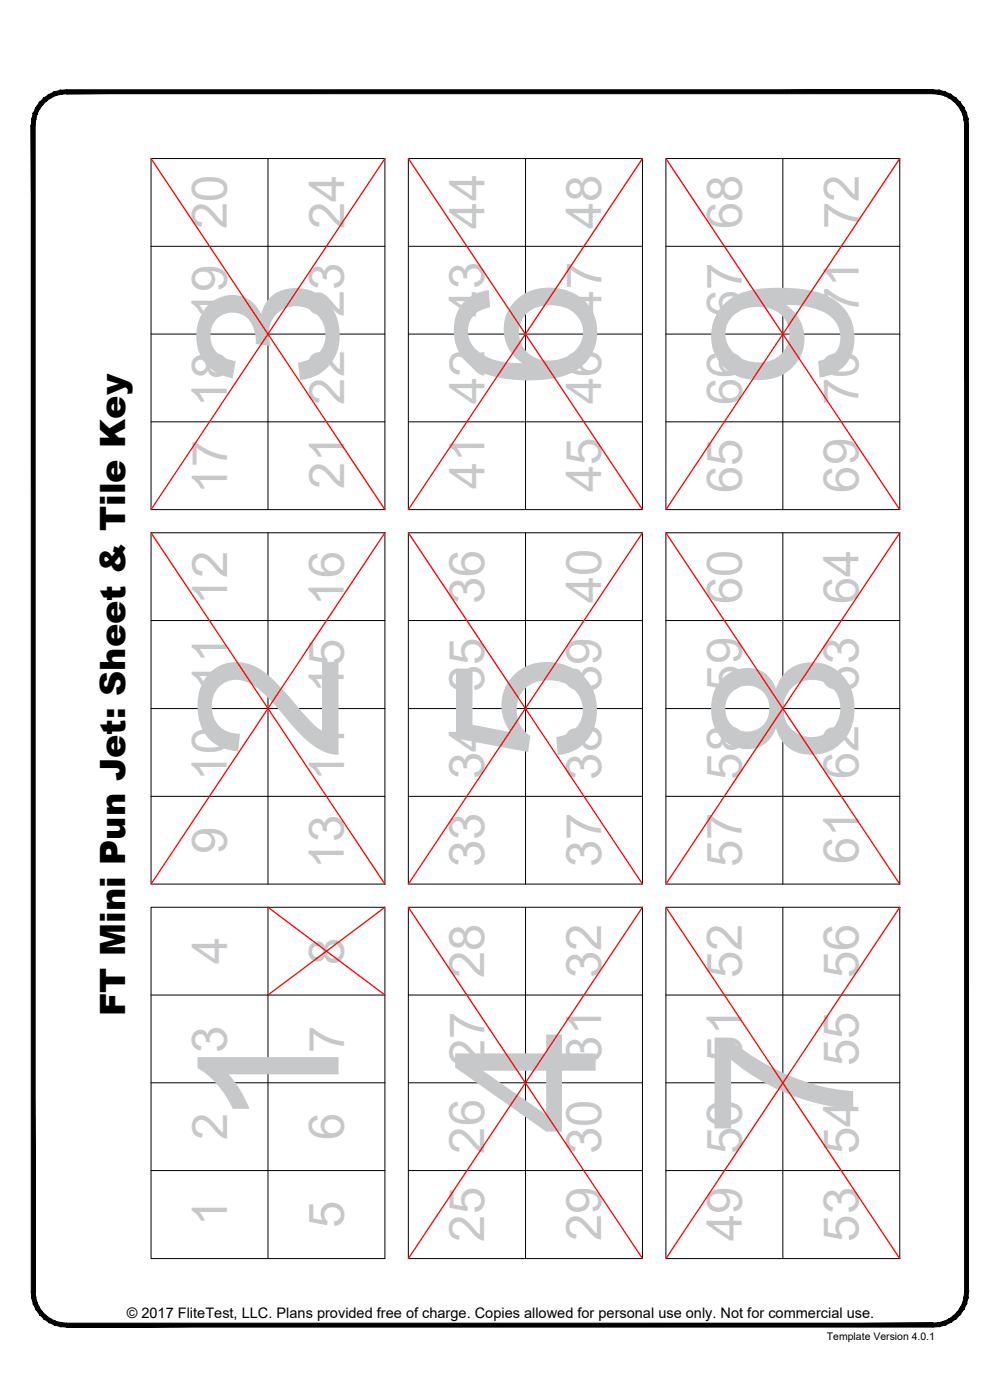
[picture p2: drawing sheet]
<svg xmlns="http://www.w3.org/2000/svg" width="190mm" height="267mm" viewBox="0 0 190 267" stroke-linecap="round" stroke-linejoin="round" font-family="sans-serif">
<!-- layer: 22 TILED -->
<g fill="none" stroke="#000" stroke-width=".19">
<path d="M28.8 30.2h44.5v66.9h-44.5zM51 30.2v66.9M77.8 30.2h44.6v66.9h-44.6zM100.1 30.2v66.9M126.9 30.2h44.5v66.9h-44.5zM149.1 30.2v66.9M28.8 46.9h44.5M77.8 46.9h44.6M126.9 46.9h44.5M28.8 63.6h44.5M77.8 63.6h44.6M126.9 63.6h44.5"/>
<path d="M28.8 80.4h44.5M77.8 80.4h44.6M126.9 80.4h44.5M28.8 101.5h44.5v66.9h-44.5zM28.8 118.2h44.5M51 101.5v66.9M77.8 101.5h44.6v66.9h-44.6zM77.8 118.2h44.6M100.1 101.5v66.9M126.9 101.5h44.5v66.9h-44.5zM126.9 118.2h44.5M149.1 101.5v66.9"/>
<path d="M28.8 135h44.5M77.8 135h44.6M126.9 135h44.5M28.8 151.7h44.5M77.8 151.7h44.6M126.9 151.7h44.5M28.8 172.8h44.5v67h-44.5zM51 172.8v67M77.8 172.8h44.6v67h-44.6zM100.1 172.8v67M126.9 172.8h44.5v67h-44.5zM149.1 172.8v67"/>
<path d="M28.8 189.6h44.5M77.8 189.6h44.6M126.9 189.6h44.5M28.8 206.3h44.5M77.8 206.3h44.6M126.9 206.3h44.5M28.8 223h44.5M77.8 223h44.6M126.9 223h44.5"/>
</g>
<g fill="#000" stroke="#000" stroke-width=".19">
<path d="M11.5 17.2l1.2-.1v.8zM11.5 17.2l.2 .7h1zM10.4 17.5l1.1-.3 .2 .7zM10.4 17.5l.2 .7 1.1-.3zM9.3 18l1.1-.5 .2 .7zM9.3 18l.4 .6 .9-.4zM8.3 18.7l1-.7 .4 .6zM8.3 18.7l.5 .5 .9-.6zM8.3 18.7l.5 .5-1.3 .3zM7.5 19.5l.6 .5 .7-.8zM7.5 19.5l.6 .5-1.3 .5zM6.8 20.5l.7 .3 .6-.8zM6.8 20.5l.7 .3-1.1 .7zM6.4 21.5l.6 .3 .5-1zM6.4 21.5l.6 .3-.9 .9zM6.1 22.7l.7 .1 .2-1zM6.1 22.7l.7 .1-.8 1.1zM6.8 22.8l-.8 1.1h.7z"/>
<path d="M12.7 17.9h165.1v-.8zM12.7 17.1h165.1l-165.1 .8z"/>
<path d="M6 23.9l.7 222.2v-222.2zM6 23.9l.7 222.2h-.7z"/>
<path d="M184.4 22.7l.1 1.2h-.7zM183.7 22.8l.1 1.1 .6-1.2zM184.1 21.5l.3 1.2-.7 .1zM183.4 21.8l.3 1 .4-1.3zM183.6 20.5l.5 1-.7 .3zM183 20.8l.4 1 .2-1.3zM182.9 19.5l.7 1-.6 .3zM182.4 20l.6 .8-.1-1.3zM182.1 18.7l.8 .8-.5 .5zM182.1 18.7l-.5 .5 .8 .8zM181.1 18l1 .7-.5 .5zM181.1 18l-.3 .6 .8 .6zM180.1 17.5l1 .5-.3 .6zM180.1 17.5l-.3 .7 1 .4zM178.9 17.2l1.2 .3-.3 .7zM178.9 17.2l-.1 .7 1 .3zM177.8 17.1l1.1 .1-.1 .7zM177.8 17.1v.8h1z"/>
<path d="M6 246.1h.7l-.6 1.2zM6.7 246.1l-.6 1.2 .7-.2zM6.1 247.3l.7-.2-.4 1.3zM6.8 247.1l-.4 1.3 .6-.3zM6.4 248.4l.6-.3-.2 1.3zM7 248.1l-.2 1.3 .7-.3zM6.8 249.4l.7-.3v1.3zM7.5 249.1v1.3l.6-.5zM7.5 250.4l.6-.5 .2 1.3zM8.1 249.9l.2 1.3 .5-.5zM8.8 250.7l.5 1.2-1-.7zM8.8 250.7l.5 1.2 .4-.6zM9.7 251.3l.7 1.1-1.1-.5zM9.7 251.3l.7 1.1 .2-.7zM10.6 251.7l.9 1-1.1-.3zM10.6 251.7l.9 1 .2-.7zM11.7 252l1 .8-1.2-.1zM11.7 252l1 .8v-.7z"/>
<path d="M12.7 252.1v.7l165.1-.7zM12.7 252.8l165.1-.7v.7z"/>
<path d="M177.8 252.1l1.1 .6-1.1 .1zM177.8 252.1l1.1 .6-.1-.7zM178.8 252l1.3 .4-1.2 .3zM178.8 252l1.3 .4-.3-.7zM179.8 251.7l1.3 .2-1 .5zM179.8 251.7l1.3 .2-.3-.6zM180.8 251.3l1.3-.1-1 .7zM180.8 251.3l1.3-.1-.5-.5zM181.6 250.7l1.3-.3-.8 .8zM181.6 250.7l1.3-.3-.5-.5zM182.4 249.9l1.2-.5-.7 1zM183 249.1l-.6 .8 1.2-.5zM183 249.1l1.1-.7-.5 1zM183.4 248.1l-.4 1 1.1-.7zM183.4 248.1l1-.8-.3 1.1zM183.7 247.1l-.3 1 1-.8zM184.5 246.1l-.1 1.2-.7-.2zM183.8 246.1l-.1 1 .8-1z"/>
<path d="M183.8 23.9v222.2h.7zM183.8 23.9h.7v222.2z"/>
</g>
<g fill="none" stroke="#f00" stroke-width=".25">
<path d="M28.8 30.2l44.5 66.9M73.3 30.2l-44.5 66.9M77.8 30.2l44.6 66.9M122.4 30.2l-44.6 66.9M126.9 30.2l44.5 66.9M171.4 30.2l-44.5 66.9M28.8 101.5l44.5 66.9M73.3 101.5l-44.5 66.9M77.8 101.5l44.6 66.9M122.4 101.5l-44.6 66.9M126.9 101.5l44.5 66.9M171.4 101.5l-44.5 66.9"/>
<path d="M51 172.8l22.3 16.8M73.3 172.8l-22.3 16.8M77.8 172.8l44.6 67M122.4 172.8l-44.6 67M126.9 172.8l44.5 67M171.4 172.8l-44.5 67"/>
</g>
<g font-size="37.4" fill="#c7c8ca">
<text x="64.2" y="74" transform="rotate(-90 64.2 74)">3</text>
<text x="113.3" y="73.9" transform="rotate(-90 113.3 73.9)">6</text>
<text x="162.3" y="74" transform="rotate(-90 162.3 74)">9</text>
<text x="64.5" y="144.9" transform="rotate(-90 64.5 144.9)">2</text>
<text x="113.3" y="145.4" transform="rotate(-90 113.3 145.4)">5</text>
<text x="162.3" y="145.3" transform="rotate(-90 162.3 145.3)">8</text>
<text x="64.5" y="215.3" transform="rotate(-90 64.5 215.3)">1</text>
<text x="113.5" y="216" transform="rotate(-90 113.5 216)">4</text>
<text x="162.5" y="216.7" transform="rotate(-90 162.5 216.7)">7</text>
</g>
<g font-size="9.3" fill="#c7c8ca">
<text x="43.2" y="43.6" transform="rotate(-90 43.2 43.6)">20</text>
<text x="65.5" y="43.6" transform="rotate(-90 65.5 43.6)">24</text>
<text x="92.3" y="43.5" transform="rotate(-90 92.3 43.5)">44</text>
<text x="114.6" y="43.6" transform="rotate(-90 114.6 43.6)">48</text>
<text x="141.3" y="43.7" transform="rotate(-90 141.3 43.7)">68</text>
<text x="163.6" y="43.7" transform="rotate(-90 163.6 43.7)">72</text>
<text x="163.6" y="59.8" transform="rotate(-90 163.6 59.8)">71</text>
<text x="43.2" y="60.8" transform="rotate(-90 43.2 60.8)">19</text>
<text x="65.5" y="60.4" transform="rotate(-90 65.5 60.4)">23</text>
<text x="92.2" y="60.3" transform="rotate(-90 92.2 60.3)">43</text>
<text x="114.6" y="60.3" transform="rotate(-90 114.6 60.3)">47</text>
<text x="141.3" y="60.4" transform="rotate(-90 141.3 60.4)">67</text>
<text x="43.2" y="77.5" transform="rotate(-90 43.2 77.5)">18</text>
<text x="65.5" y="77.1" transform="rotate(-90 65.5 77.1)">22</text>
<text x="92.3" y="77" transform="rotate(-90 92.3 77)">42</text>
<text x="114.6" y="77" transform="rotate(-90 114.6 77)">46</text>
<text x="141.3" y="77.1" transform="rotate(-90 141.3 77.1)">66</text>
<text x="163.6" y="77.2" transform="rotate(-90 163.6 77.2)">70</text>
<text x="43.3" y="94.2" transform="rotate(-90 43.3 94.2)">17</text>
<text x="65.5" y="93.2" transform="rotate(-90 65.5 93.2)">21</text>
<text x="92.3" y="93.1" transform="rotate(-90 92.3 93.1)">41</text>
<text x="114.5" y="93.8" transform="rotate(-90 114.5 93.8)">45</text>
<text x="141.3" y="93.9" transform="rotate(-90 141.3 93.9)">65</text>
<text x="163.6" y="93.9" transform="rotate(-90 163.6 93.9)">69</text>
<text x="43.3" y="115.3" transform="rotate(-90 43.3 115.3)">12</text>
<text x="65.5" y="115.4" transform="rotate(-90 65.5 115.4)">16</text>
<text x="92.2" y="115" transform="rotate(-90 92.2 115)">36</text>
<text x="114.6" y="114.9" transform="rotate(-90 114.6 114.9)">40</text>
<text x="141.3" y="115" transform="rotate(-90 141.3 115)">60</text>
<text x="163.6" y="115" transform="rotate(-90 163.6 115)">64</text>
<text x="43.3" y="131.5" transform="rotate(-90 43.3 131.5)">11</text>
<text x="92.2" y="131.8" transform="rotate(-90 92.2 131.8)">35</text>
<text x="114.6" y="131.8" transform="rotate(-90 114.6 131.8)">39</text>
<text x="141.3" y="131.8" transform="rotate(-90 141.3 131.8)">59</text>
<text x="163.6" y="131.8" transform="rotate(-90 163.6 131.8)">63</text>
<text x="65.5" y="132.1" transform="rotate(-90 65.5 132.1)">15</text>
<text x="43.2" y="148.8" transform="rotate(-90 43.2 148.8)">10</text>
<text x="65.5" y="148.8" transform="rotate(-90 65.5 148.8)">14</text>
<text x="92.2" y="148.5" transform="rotate(-90 92.2 148.5)">34</text>
<text x="114.6" y="148.5" transform="rotate(-90 114.6 148.5)">38</text>
<text x="141.3" y="148.5" transform="rotate(-90 141.3 148.5)">58</text>
<text x="163.6" y="148.4" transform="rotate(-90 163.6 148.4)">62</text>
<text x="43.2" y="162.6" transform="rotate(-90 43.2 162.6)">9</text>
<text x="65.5" y="165.5" transform="rotate(-90 65.5 165.5)">13</text>
<text x="92.2" y="165.2" transform="rotate(-90 92.2 165.2)">33</text>
<text x="114.6" y="165.2" transform="rotate(-90 114.6 165.2)">37</text>
<text x="141.3" y="165.2" transform="rotate(-90 141.3 165.2)">57</text>
<text x="163.6" y="164.6" transform="rotate(-90 163.6 164.6)">61</text>
<text x="43.3" y="183.7" transform="rotate(-90 43.3 183.7)">4</text>
<text x="65.5" y="183.8" transform="rotate(-90 65.5 183.8)">8</text>
<text x="92.2" y="186.3" transform="rotate(-90 92.2 186.3)">28</text>
<text x="114.6" y="186.4" transform="rotate(-90 114.6 186.4)">32</text>
<text x="141.3" y="186.4" transform="rotate(-90 141.3 186.4)">52</text>
<text x="163.6" y="186.4" transform="rotate(-90 163.6 186.4)">56</text>
<text x="43.2" y="200.5" transform="rotate(-90 43.2 200.5)">3</text>
<text x="65.5" y="200.6" transform="rotate(-90 65.5 200.6)">7</text>
<text x="92.3" y="203" transform="rotate(-90 92.3 203)">27</text>
<text x="114.6" y="202.5" transform="rotate(-90 114.6 202.5)">31</text>
<text x="141.3" y="202.5" transform="rotate(-90 141.3 202.5)">51</text>
<text x="163.6" y="203.1" transform="rotate(-90 163.6 203.1)">55</text>
<text x="43.3" y="217.1" transform="rotate(-90 43.3 217.1)">2</text>
<text x="65.5" y="217.2" transform="rotate(-90 65.5 217.2)">6</text>
<text x="92.2" y="219.8" transform="rotate(-90 92.2 219.8)">26</text>
<text x="114.6" y="219.8" transform="rotate(-90 114.6 219.8)">30</text>
<text x="141.3" y="219.8" transform="rotate(-90 141.3 219.8)">50</text>
<text x="163.6" y="219.8" transform="rotate(-90 163.6 219.8)">54</text>
<text x="43.3" y="233.6" transform="rotate(-90 43.3 233.6)">1</text>
<text x="65.5" y="234" transform="rotate(-90 65.5 234)">5</text>
<text x="92.2" y="236.5" transform="rotate(-90 92.2 236.5)">25</text>
<text x="114.6" y="236.5" transform="rotate(-90 114.6 236.5)">29</text>
<text x="141.3" y="236.4" transform="rotate(-90 141.3 236.4)">49</text>
<text x="163.6" y="236.5" transform="rotate(-90 163.6 236.5)">53</text>
</g>
<text font-size="6.7" x="23.9" y="193.6" transform="rotate(-90 23.9 193.6)">FT Mini Pun Jet: Sheet &amp; Tile Key</text>
<text font-size="2.8" x="24.2" y="251.1">© 2017 FliteTest, LLC. Plans provided free of charge. Copies allowed for personal use only. Not for commercial use.</text>
<text font-size="2" x="157.5" y="255.3">Template Version 4.0.1</text>
</svg>
